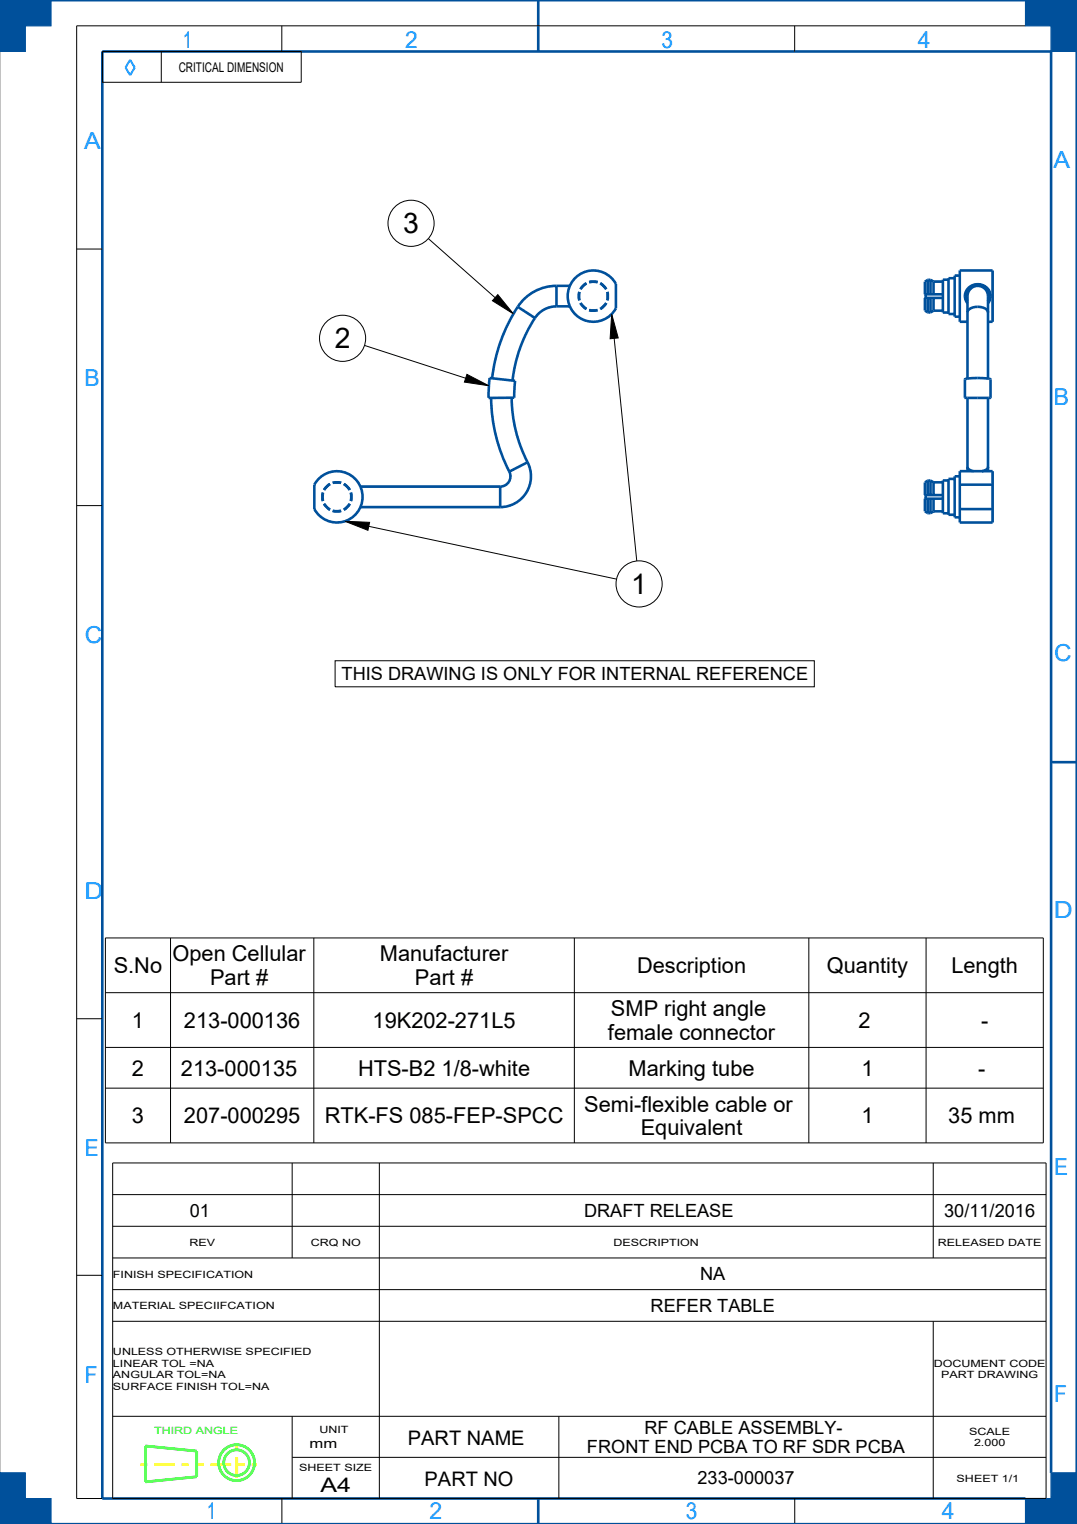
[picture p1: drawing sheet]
<svg xmlns="http://www.w3.org/2000/svg" width="210mm" height="297mm" viewBox="0 0 210 297" stroke-linecap="round" stroke-linejoin="round" font-family="sans-serif">
<path d="M-.1 0h10v5h-5v5h-5" fill="none" stroke="#9196a0" stroke-width=".19"/>
<path d="M4.9 5v5h-5z" fill="#00509b"/>
<path d="M4.9 5v5h-4.9z" fill="none" stroke="#00509b" stroke-width=".19"/>
<path d="M9.9 0v5h-5z" fill="#00509b"/>
<path d="M9.9 0v5h-5z" fill="none" stroke="#00509b" stroke-width=".19"/>
<path d="M-.1 0h10l-5 5z" fill="#00509b"/>
<path d="M0 0h9.9l-5 5z" fill="none" stroke="#00509b" stroke-width=".19"/>
<path d="M-.1 0l5 5-5 5z" fill="#00509b"/>
<path d="M-.1 0l5 5-4.9 5" fill="none" stroke="#00509b" stroke-width=".19"/>
<path d="M0 287h4.9v5h5v5h-10" fill="none" stroke="#9196a0" stroke-width=".19"/>
<path d="M4.9 292h5v5z" fill="#00509b"/>
<path d="M4.9 292h5v5z" fill="none" stroke="#00509b" stroke-width=".19"/>
<path d="M-.1 287h5v5z" fill="#00509b"/>
<path d="M-.1 287h5v5z" fill="none" stroke="#00509b" stroke-width=".19"/>
<path d="M-.1 287l5 5-5 5z" fill="#00509b"/>
<path d="M-.1 287l5 5-4.9 5" fill="none" stroke="#00509b" stroke-width=".19"/>
<path d="M4.9 292l5 5h-10z" fill="#00509b"/>
<path d="M-.1 297l5-5 5 5z" fill="none" stroke="#00509b" stroke-width=".19"/>
<path d="M204.9 287h5v10h-10v-5h5z" fill="none" stroke="#9196a0" stroke-width=".19"/>
<path d="M204.9 287h5l-5 5z" fill="#00509b"/>
<path d="M204.9 287h5l-5 5z" fill="none" stroke="#00509b" stroke-width=".19"/>
<path d="M199.9 292h5l-5 5z" fill="#00509b"/>
<path d="M199.9 292h5l-5 5z" fill="none" stroke="#00509b" stroke-width=".19"/>
<path d="M204.9 292l5 5h-10z" fill="#00509b"/>
<path d="M204.9 292l5 5h-10z" fill="none" stroke="#00509b" stroke-width=".19"/>
<path d="M204.9 292l5-5v10z" fill="#00509b"/>
<path d="M204.9 292l5-5v10z" fill="none" stroke="#00509b" stroke-width=".19"/>
<path d="M199.9 0h10v10h-5v-5h-5z" fill="none" stroke="#9196a0" stroke-width=".19"/>
<path d="M199.9 0l5 5h-5z" fill="#00509b"/>
<path d="M199.9 0l5 5h-5z" fill="none" stroke="#00509b" stroke-width=".19"/>
<path d="M204.9 5l5 5h-5z" fill="#00509b"/>
<path d="M204.9 5l5 5h-5z" fill="none" stroke="#00509b" stroke-width=".19"/>
<path d="M204.9 5l5-5v10z" fill="#00509b"/>
<path d="M204.9 5l5-5v10z" fill="none" stroke="#00509b" stroke-width=".19"/>
<path d="M199.9 0h10l-5 5z" fill="#00509b"/>
<path d="M199.9 0h10l-5 5z" fill="none" stroke="#00509b" stroke-width=".19"/>
<path d="M25.4 11.7l.9 1.5-.9 1.5-.9-1.5z" fill="none" stroke="#0091ff" stroke-width=".38"/>
<path d="M91 73l4.3 2.2-4.7-.7zM97.1 57.4l3 3.8-4.1-2.6zM119.3 61.2l1.2 4.7-1.5 .1zM67.2 101.6l4.9 .2-.4 1.5z" fill="#000"/>
<g fill="none" stroke="#000" stroke-width=".19">
<path d="M19.9 10h38.8v6h-38.8zM31.4 10v6M54.9 5v5M154.9 5v5M199.9 5h-185v287h5M14.9 48.5h5M83.5 46.5l16.6 14.7M97.1 57.4l3 3.8-4.1-2.6zM71.1 67.3l24.2 7.9M91 73l4.3 2.2-4.7-.7zM119.3 61.2l1.2 4.7-1.5 .1zM119.3 61.2l4.9 48.1"/>
<path d="M14.9 98.5h5M67.2 101.6l4.9 .2-.4 1.5zM67.2 101.6l53 11.3M65.3 128.8h93.5v5h-93.5zM14.9 198.5h5M20.6 182.8h182.8v39.9h-182.8zM20.6 193.5h182.8M33.3 182.8v39.9M61.2 182.8v39.9M112 182.8v39.9M157.7 182.8v39.9M180.6 182.8v39.9"/>
<path d="M20.6 204.1h182.8M20.6 212.1h182.8M22 226.6h182v65.4h-182zM22 232.8h182M22 239h182M57 226.6v18.6M74 226.6v65.4M182 226.6v18.6M14.9 248.5h5M22 245.2h182M22 251.3h182M22 257.5h182"/>
<path d="M182 257.5v34.5M22 276h182M57 276v16M109 276v16M55 291.9v5M57 284h147M155 291.9v5"/>
<circle cx="80.1" cy="43.5" r="4.5"/>
<circle cx="66.8" cy="65.9" r="4.5"/>
<circle cx="124.6" cy="113.8" r="4.5"/>
</g>
<g fill="none" stroke="#00509b" stroke-width=".51">
<path d="M-.1 0h210v297h-210M104.9 0v10M101 59.8a32 32 0 0 0-5 13.9M101 59.8l3.3 2.2M108.5 55.7a9 9 0 0 0-7.5 4.1M108.5 59.7a5 5 0 0 0-4.2 2.3M108.5 55.7v4M108.5 59.7h2.6M108.5 55.7h2.6M112.3 54a5 5 0 0 1 7.8 1.3v4.8a5 5 0 0 1-7.5 1.6 5 5 0 0 1-.3-7.7zM113 56.9v1.6l-.2-.8zM113.2 59.1l1.1 1.1-.6-.5z"/>
<path d="M113.7 55.7l.6-.5-1.1 1.2zM114.9 55l.8-.1 .8 .1zM117 55.2l.7 .5 .5 .7zM118.4 56.9l.1 .8-.1 .8zM180.5 57.4v.2M180.5 57.9v.2M180.5 57.4v.7M180.9 54.6l-.6 .3v2.5h3.5M180.9 54.6v2.8M180.9 58.1v2.8M181 54.5l-.1 .1M181 54.5h.4"/>
<path d="M181 54.5v2.9M181 58.1v2.8M181.4 54.5l.6 .4M181.4 54.5v2.9M181.4 58.1v2.8M182 54.9v2.5M182 58.1v2.4M182 54.9h1.8M183.8 58.1h-3.5v2.4l.6 .4M184.9 54.5h-1.1v6.4h1.1M186.1 54.2h-1.2v7h1.2M187.1 53.7h-1v8h1"/>
<path d="M188.6 58.7a2.25 2.25 0 0 1 2-3.2 2.25 2.25 0 0 1 2.1 3.2M192.6 59.1l.5-1.2-.2-1.2-.9-.9-1.4-.4-1.3 .4-.9 .9-.2 1.2 .4 1.2M95.5 73.7l4.9 .5-.1 3.3-5 .1zM95.8 77.5a32 32 0 0 0 3.5 14.4M99.8 77.5a28 28 0 0 0 3.1 12.6M104.3 62a28 28 0 0 0-4.4 12.2M114.9 60.4h1.6l-.8 .2zM117 60.2l1.2-1.1-.5 .6zM180.9 60.9h.1M181 60.9h.4M182 60.5l-.6 .4M182 60.5h1.8"/>
<path d="M188.6 77.5h-.5v-3.6l.8-.2h1.7h1.8l.7 .2v3.6h-.4M188.6 77.5h4.1M188.6 73.8v-16.1a2 2 0 0 1 2-2 2 2 0 0 1 2 2v16.1M188.6 60.9l.2-.4 .4-.4 1.4-.3 1.5 .3 .4 .4 .1 .4M188.6 62.7h-1.5v-10h6.4v10h-.9M188.6 77.5v14.3M192.6 77.5v14.3M62.3 93.1a5 5 0 0 1 7.3 .7 5 5 0 0 1-1.2 7.2 5 5 0 0 1-7.1-1.8v-4.7zM63 96v1.7l-.2-.9zM63.2 98.2l1.1 1.1-.6-.5zM63.7 94.8l.6-.5-1.1 1.2zM64.9 99.6h1.6l-.8 .1z"/>
<path d="M64.9 94.1l.8-.1 .8 .1zM67 94.3l.7 .5 .5 .7zM68.2 98.2l-.5 .6-.7 .5zM68.4 96l.1 .8-.1 .9zM70.3 94.8h27.2M70.3 98.8h27.2M97.5 94.8v4M99.3 91.9a2 2 0 0 1-1.8 2.9M102.9 90.1a6 6 0 0 1-5.4 8.7M102.9 90.1l-3.6 1.8M180.5 96.5v.2M180.5 97v.2"/>
<path d="M180.5 96.5v.7M180.9 100h.1M180.9 93.7l-.6 .3v2.5h3.5M180.9 93.7v2.8M180.9 97.2v2.8M181 93.7h-.1M181 93.7h.4M181 100h.4M181 93.7v2.8M181 97.2v2.8M181.4 93.7l.6 .3M181.4 93.7v2.8"/>
<path d="M181.4 97.2v2.8M182 99.7l-.6 .3M182 99.7h1.8M182 94h1.8M182 94v2.5M182 97.2v2.5M183.8 97.2h-3.5v2.5l.6 .3M184.9 93.6h-1.1v6.4h1.1M186.1 93.3h-1.2v7h1.2M187.1 91.8h6.4v10h-6.4zM187.1 92.8h-1v8h1M187.1 99.2h6.4"/>
<path d="M187.1 94.5h6.4M188.6 91l.4 .5 .8 .3M192.6 91l-.3 .5-.8 .3M204.9 148.5h5M104.9 292v5M204.9 287v-277h-185v282h180"/>
</g>
<path d="M27.4 285.4h9.4M38.4 285.4l11.7 .1M46.2 281.3v8" fill="none" stroke="#ff0" stroke-width=".51" stroke-dasharray="1.3 1.3 4 1.3" stroke-linecap="butt"/>
<g fill="none" stroke="#0f0" stroke-width=".51">
<path d="M28.4 281.8l10 1v5l-10 1z"/>
<circle cx="46.1" cy="285" r="3.5"/>
<circle cx="46.1" cy="285" r="2.5"/>
</g>
<g font-size="5.5">
<text x="78.6" y="45.5">3</text>
<text x="65.3" y="67.9">2</text>
<text x="123.1" y="115.8">1</text>
</g>
<g font-size="4.6" fill="#0091ff">
<text x="35.6" y="9.3">1</text>
<text x="79" y="9.3">2</text>
<text x="129" y="9.3">3</text>
<text x="179" y="9.3">4</text>
<text x="16.4" y="29">A</text>
<text x="205.4" y="32.6">A</text>
<text x="16.5" y="75.3">B</text>
<text x="205.5" y="78.9">B</text>
<text x="16.5" y="125.3">C</text>
<text x="205.6" y="128.9">C</text>
<text x="16.5" y="175.3">D</text>
<text x="205.5" y="178.9">D</text>
<text x="16.5" y="225.3">E</text>
<text x="205.6" y="228.9">E</text>
<text x="16.5" y="269.5">F</text>
<text x="205.6" y="273.1">F</text>
<text x="40.4" y="296">1</text>
<text x="83.7" y="296">2</text>
<text x="133.7" y="296">3</text>
<text x="183.7" y="296">4</text>
</g>
<g font-size="4.3">
<text x="22.2" y="189.6">S.No</text>
<text x="33.6" y="187.4">Open Cellular</text>
<text x="41" y="191.9">Part #</text>
<text x="74.1" y="187.4">Manufacturer</text>
<text x="80.9" y="191.9">Part #</text>
<text x="124.2" y="189.6">Description</text>
<text x="161.2" y="189.6">Quantity</text>
<text x="185.5" y="189.6">Length</text>
<text x="25.7" y="200.3">1</text>
<text x="35.9" y="200.3">213-000136</text>
<text x="72.6" y="200.3">19K202-271L5</text>
<text x="118.5" y="202.6">female connector</text>
<text x="119.1" y="198">SMP right angle</text>
<text x="167.4" y="200.3">2</text>
<text x="191.3" y="200.3">-</text>
<text x="25.7" y="209.6">2</text>
<text x="35.3" y="209.6">213-000135</text>
<text x="69.8" y="209.6">HTS-B2 1/8-white</text>
<text x="122.6" y="209.6">Marking tube</text>
<text x="168" y="209.6">1</text>
<text x="190.7" y="209.6">-</text>
<text x="25.7" y="218.9">3</text>
<text x="35.9" y="218.9">207-000295</text>
<text x="63.3" y="218.9">RTK-FS 085-FEP-SPCC</text>
<text x="113.9" y="216.6">Semi-flexible cable or</text>
<text x="124.9" y="221.2">Equivalent</text>
<text x="168" y="218.9">1</text>
<text x="184.9" y="218.9">35 mm</text>
</g>
<g font-size="3.9">
<text x="79.6" y="281.5">PART NAME</text>
<text x="62.5" y="290.8">A4</text>
<text x="82.8" y="289.5">PART NO</text>
</g>
<g font-size="3.5">
<text x="66.6" y="132.6">THIS DRAWING IS ONLY FOR INTERNAL REFERENCE</text>
<text x="37" y="237.2">01</text>
<text x="113.9" y="237.2">DRAFT RELEASE</text>
<text x="184.1" y="237.2">30/11/2016</text>
<text x="136.5" y="249.5">NA</text>
<text x="126.9" y="255.7">REFER TABLE</text>
<text x="125.7" y="279.4">RF CABLE ASSEMBLY-</text>
<text x="114.5" y="283.2">FRONT END PCBA TO RF SDR PCBA</text>
<text x="136" y="289.3">233-000037</text>
</g>
<g font-size="2.6">
<text x="34.9" y="14">CRITICAL DIMENSION</text>
<text x="60.4" y="282.2">mm</text>
</g>
<g font-size="2">
<text x="37" y="242.8">REV</text>
<text x="60.6" y="242.8">CRQ NO</text>
<text x="119.6" y="242.8">DESCRIPTION</text>
<text x="182.9" y="242.8">RELEASED DATE</text>
<text x="22" y="249">FINISH SPECIFICATION</text>
<text x="22" y="255.2">MATERIAL SPECIIFCATION</text>
<text x="22" y="264.1">UNLESS OTHERWISE SPECIFIED</text>
<text x="22" y="266.4">LINEAR TOL =NA</text>
<text x="22" y="268.6">ANGULAR TOL=NA</text>
<text x="182.1" y="266.4">DOCUMENT CODE</text>
<text x="183.5" y="268.6">PART DRAWING</text>
<text x="22" y="270.9">SURFACE FINISH TOL=NA</text>
<text x="62.3" y="279.3">UNIT</text>
<text x="189" y="279.6">SCALE</text>
<text x="189.9" y="281.9">2.000</text>
<text x="58.4" y="286.7">SHEET SIZE</text>
<text x="186.5" y="288.8">SHEET 1/1</text>
</g>
<text font-size="2" fill="#0f0" x="30.1" y="279.5">THIRD ANGLE</text>
</svg>
